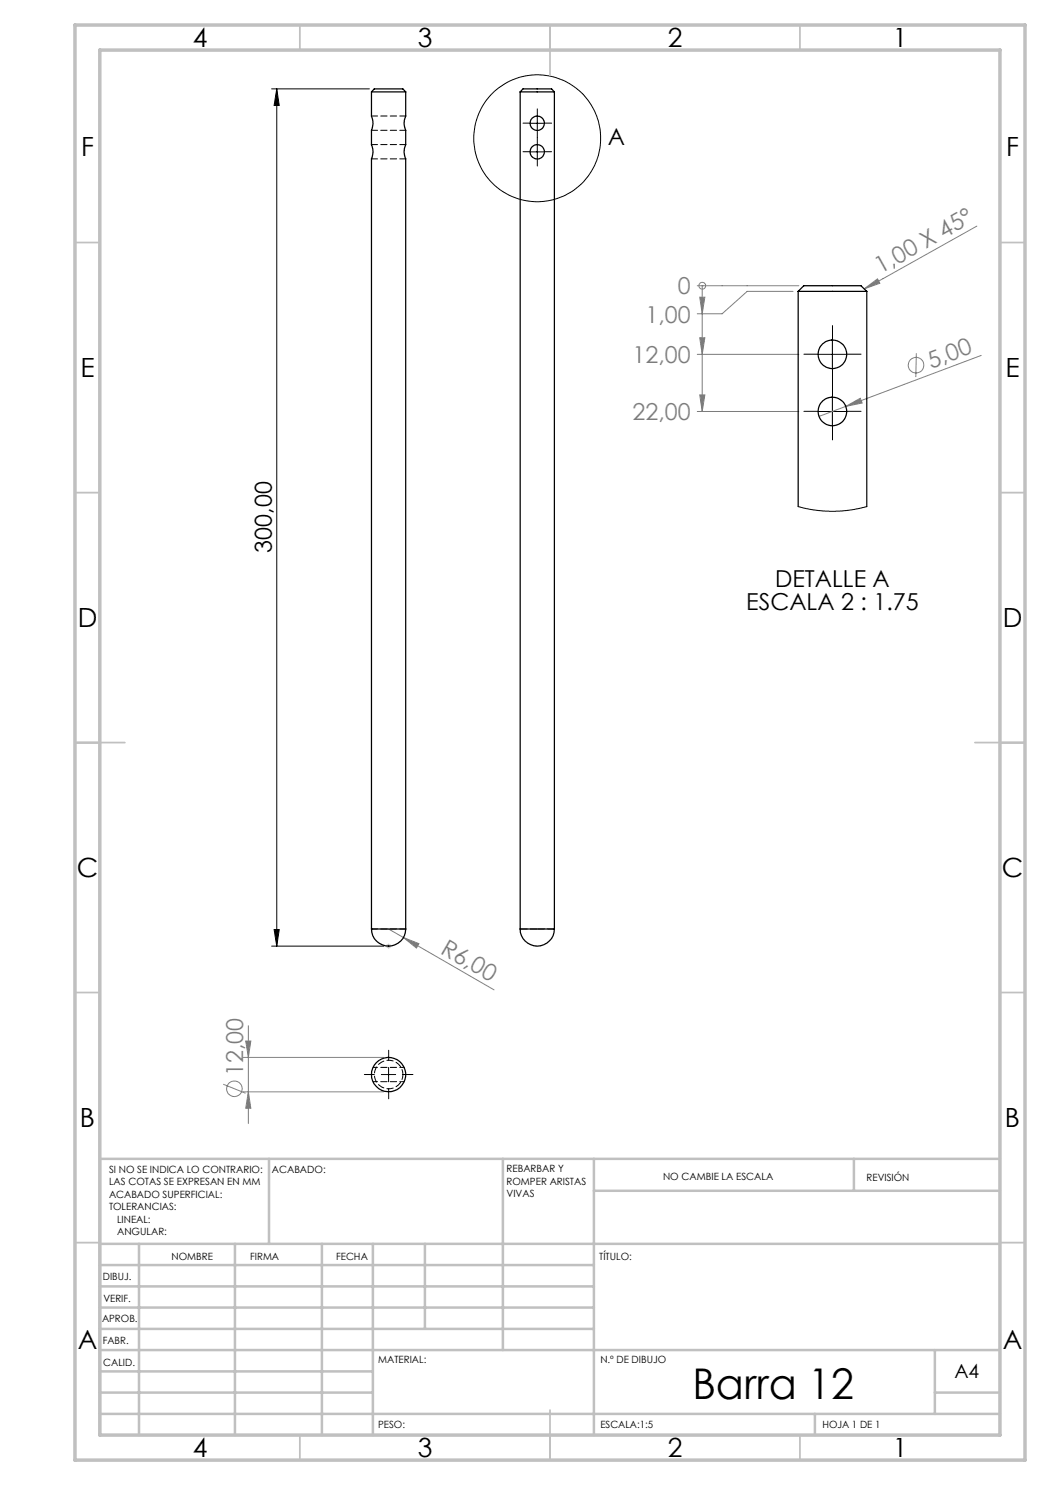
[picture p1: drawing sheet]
<svg xmlns="http://www.w3.org/2000/svg" width="210mm" height="297mm" viewBox="0 0 210 297" stroke-linecap="round" stroke-linejoin="round" font-family="sans-serif">
<g fill="none" stroke="#808080" stroke-width=".2">
<path d="M139.5 57.1h20.3M139.9 59.4h1.1l-.6 3.4zM140.4 57.1v25.2M140.4 57.1h.1M158.6 58.3h-9.2l-5 4.5h-4.9M172.8 57.8l2.7-2 .5 .9zM195.4 45.2l-22.6 12.6M139.5 70.9h20.3M139.9 67.6h1.1l-.6 3.3zM139.9 79h1.1l-.6 3.3zM183.3 70.7l-.1 4.7M196.3 71.1l-27.1 10.2"/>
<path d="M139.5 82.3h20.3M169.2 81.3l2.8-1.6 .4 .9zM169.2 81.3l-5.4 2M77.7 185.8l3 1.7M80.7 187.5l3.1 1.2-.5 .9zM80.7 187.5l18.1 10.5M44.7 216.8l4.4 1.8M48.6 211.5h28.1M48.6 218.4h28.1M49.1 208.2h1.1l-.5 3.3zM49.7 218.4l.5 3.2h-1.1zM49.7 205.1v19.6"/>
<circle cx="140.5" cy="57.1" r=".69"/>
<circle cx="183.2" cy="73" r="1.56"/>
<circle cx="46.9" cy="217.8" r="1.55"/>
</g>
<g fill="none" stroke="#000" stroke-width=".2">
<path d="M54.3 17.8h19.6M55.4 17.8l.4 3.3h-1zM55.4 17.8v171.4M106 30.4h2.9M106 24.7h2.9M107.5 23.2v2.9M107.5 28.9v2.9M163.6 70.9h5.7M166.5 68v5.7M166.5 79.4v5.8M163.6 82.3h5.7M54.3 189.2h22.4"/>
<path d="M54.8 185.9h1l-.4 3.3zM76.3 214.9h2.8M77.7 213.5v2.9"/>
<circle cx="107.4" cy="27.7" r="12.7"/>
</g>
<path d="M77.2 189.2h1M77.4 188.9l.7 .7M77.7 188.7v1M78.1 188.9l-.7 .7" fill="none" stroke="#c0c0c0" stroke-width=".2"/>
<g fill="none" stroke="#000" stroke-width=".2" stroke-dasharray="15.2 1.3 1.3 1.3">
<path d="M106 30.3h-1.4M106 24.6h-1.4M107.5 28.9v-1.4M107.5 31.8v1.4M107.5 23.2v-1.4M107.5 26.1v1.4M108.9 30.3h1.4M108.9 24.6h1.4M163.6 70.8h-2.8M166.5 79.4v-2.8M166.5 68v-2.9M166.5 73.7v2.9"/>
<path d="M169.4 70.8h2.8M163.6 82.3h-2.8M166.5 85.1v2.9M169.4 82.3h2.8M74.9 214.9h-2M77.7 212v-2M77.7 217.8v2M80.6 214.9h2"/>
</g>
<g fill="none" stroke="#c0c0c0" stroke-width=".35">
<path d="M60 5v5M110 5v10M160 5v5M15 48.5h5M200 48.5h5M15 98.5h5M200 98.5h5M15 148.5h10M195 148.5h10M15 198.5h5M200 198.5h5M15 248.5h5"/>
<path d="M200 248.5h5M60 287v5M110 282v10M160 287v5"/>
</g>
<g fill="none" stroke="#c0c0c0" stroke-width=".5">
<path d="M53.8 231.8v17M100.6 231.8v38.2M118.8 231.8v55.2M118.8 238.2h81.2M170.8 231.8v6.4M200 231.8h-180v55.2M20 248.8h180M20 257.3h98.8M20 253h98.8M27.8 248.8v38.2M47 248.8v38.2M64.4 248.8v38.2"/>
<path d="M74.6 248.8v38.2M85 248.8v17M20 265.8h98.8M20 261.5h98.8M20 278.5h54.6M20 274.3h54.6M20 270h180M187 278.5h13M187 270v12.8M20 282.8h180M163 282.8v4.2"/>
</g>
<path d="M15 5h190v287h-190zM20 10h180v277h-180z" fill="none" stroke="#c0c0c0" stroke-width=".7"/>
<path d="M54.8 185.9h1l-.4 3.3zM55.4 17.8l.4 3.3h-1z" fill="#000"/>
<g fill="#808080">
<path d="M169.2 81.3l2.8-1.6 .4 .9z"/>
<path d="M172.8 57.8l2.7-2 .5 .9z"/>
<path d="M80.7 187.5l3.1 1.2-.5 .9z"/>
<path d="M139.9 67.6h1.1l-.6 3.3zM139.9 79h1.1l-.6 3.3zM139.9 59.4h1.1l-.6 3.4z"/>
<path d="M49.1 208.2h1.1l-.5 3.3zM49.7 218.4l.5 3.2h-1.1z"/>
</g>
<g fill="none" stroke="#000" stroke-width=".25">
<path d="M74.3 18.4v4.9a3.2 3.2 0 0 1 0 2.8v2.9a3.2 3.2 0 0 1 0 2.8v154M74.3 18.4h6.8M74.3 18.4l.6-.6h5.7l.5 .6M81.1 18.4v5a3.2 3.2 0 0 0 0 2.7v2.9a3.3 3.3 0 0 0 0 2.8v154M104 18.4h6.9M104 18.4l.6-.6h5.7l.6 .6M104 18.4v167.4M110.9 18.4v167.4M159.6 58.3h13.8M159.6 58.3l1.2-1.2h11.4l1.2 1.2M159.6 58.3v43M173.4 58.3v43"/>
<path d="M74.3 185.8a3.4 3.4 0 0 0 3.4 3.4 3.4 3.4 0 0 0 3.4-3.4M74.3 185.8h6.8M104 185.8a3.4 3.4 0 0 0 3.5 3.4 3.4 3.4 0 0 0 3.4-3.4M104 185.8h6.9"/>
<circle cx="107.5" cy="30.4" r="1.43"/>
<circle cx="107.5" cy="24.6" r="1.43"/>
<circle cx="166.5" cy="70.9" r="2.86"/>
<circle cx="166.5" cy="82.3" r="2.86"/>
<circle cx="77.7" cy="214.9" r="3.4"/>
</g>
<path d="M74.3 29v-.1" fill="none" stroke="#000" stroke-width=".2" stroke-dasharray="1.3 .6"/>
<path d="M74.3 26.1h6.9M74.3 31.8h6.9M81.2 23.2h-6.9M81.2 28.9h-6.9M81.2 185.8h-6.9" fill="none" stroke="#000" stroke-width=".2" stroke-dasharray="1.3 .6" stroke-dashoffset=".1"/>
<path d="M107.5 185.8h-3.5M110.9 185.8h-3.4" fill="none" stroke="#000" stroke-width=".2" stroke-dasharray="1.3 .6" stroke-dashoffset="-.1"/>
<path d="M80.6 214.9a2.86 2.86 0 0 1-4.1 2.6 2.86 2.86 0 0 1-.5-4.8 2.86 2.86 0 0 1 4.5 1.6l.1 .6" fill="none" stroke="#000" stroke-width=".2" stroke-dasharray="1.3 .6" stroke-dashoffset=".2"/>
<path d="M74.6 216.3h6.2M80.9 213.5h-6.3" fill="none" stroke="#000" stroke-width=".2" stroke-dasharray="1.3 .6" stroke-dashoffset=".4"/>
<path d="M159.6 101.3l3.1 .7 3.2 .3 3.3-.2 4.2-.8" fill="none" stroke="#000" stroke-width=".2"/>
<text font-size="8.5" x="138.5" y="279.7">Barra 12</text>
<g font-size="5.3">
<text x="38.5" y="9.5">4</text>
<text x="83.5" y="9.5">3</text>
<text x="133.6" y="9.5">2</text>
<text x="178.6" y="9.5">1</text>
<text x="16.2" y="31.2">F</text>
<text x="201.2" y="31.2">F</text>
<text x="16.1" y="75.5">E</text>
<text x="201.1" y="75.5">E</text>
<text x="15.5" y="125.5">D</text>
<text x="200.5" y="125.5">D</text>
<text x="15.4" y="175.5">C</text>
<text x="200.4" y="175.5">C</text>
<text x="16" y="225.5">B</text>
<text x="201" y="225.5">B</text>
<text x="15.5" y="269.7">A</text>
<text x="200.5" y="269.7">A</text>
<text x="38.5" y="291.5">4</text>
<text x="83.5" y="291.5">3</text>
<text x="133.6" y="291.5">2</text>
<text x="178.6" y="291.5">1</text>
</g>
<g font-size="4.7">
<text x="121.5" y="28.9">A</text>
<text x="54.3" y="110.5" transform="rotate(-90 54.3 110.5)">300,00</text>
<text x="155" y="117.4">DETALLE A</text>
<text x="149.3" y="122">ESCALA 2 : 1.75</text>
</g>
<g font-size="4.7" fill="#808080">
<text x="135.6" y="58.9">0</text>
<text x="176.1" y="54.8" transform="rotate(-29 176.1 54.8)">1,00 X 45°</text>
<text x="129.1" y="64.5">1,00</text>
<text x="126.5" y="72.6">12,00</text>
<text x="186.2" y="73.7" transform="rotate(-21 186.2 73.7)">5,00</text>
<text x="126.5" y="84">22,00</text>
<text x="87.9" y="190.5" transform="rotate(30 87.9 190.5)">R6,00</text>
<text x="48.6" y="215.2" transform="rotate(-90 48.6 215.2)">12,00</text>
</g>
<text font-size="3.9" x="190.9" y="275.5">A4</text>
<g font-size="2">
<text x="21.8" y="234.6">SI NO SE INDICA LO CONTRARIO:</text>
<text x="21.8" y="237.1">LAS COTAS SE EXPRESAN EN MM</text>
<text x="21.8" y="239.6">ACABADO SUPERFICIAL:</text>
<text x="54.4" y="234.6">ACABADO:</text>
<text x="101.3" y="234.5">REBARBAR Y</text>
<text x="101.3" y="237">ROMPER ARISTAS</text>
<text x="101.3" y="239.5">VIVAS</text>
<text x="132.6" y="236">NO CAMBIE LA ESCALA</text>
<text x="173.3" y="236.2">REVISIÓN</text>
<text x="21.8" y="242.1">TOLERANCIAS:</text>
<text x="23.4" y="244.6">LINEAL:</text>
<text x="23.4" y="247.1">ANGULAR:</text>
<text x="34.3" y="252">NOMBRE</text>
<text x="50" y="251.9">FIRMA</text>
<text x="67.2" y="251.9">FECHA</text>
<text x="119.9" y="251.9">TÍTULO:</text>
<text x="20.6" y="256.1">DIBUJ.</text>
<text x="20.7" y="260.3">VERIF.</text>
<text x="20.4" y="264.4">APROB.</text>
<text x="20.5" y="268.8">FABR.</text>
<text x="20.7" y="273.1">CALID.</text>
<text x="75.6" y="272.5">MATERIAL:</text>
<text x="120.1" y="272.5">N.º DE DIBUJO</text>
<text x="75.6" y="285.5">PESO:</text>
<text x="120.1" y="285.6">ESCALA:1:5</text>
<text x="164.5" y="285.6">HOJA 1 DE 1</text>
</g>
</svg>
